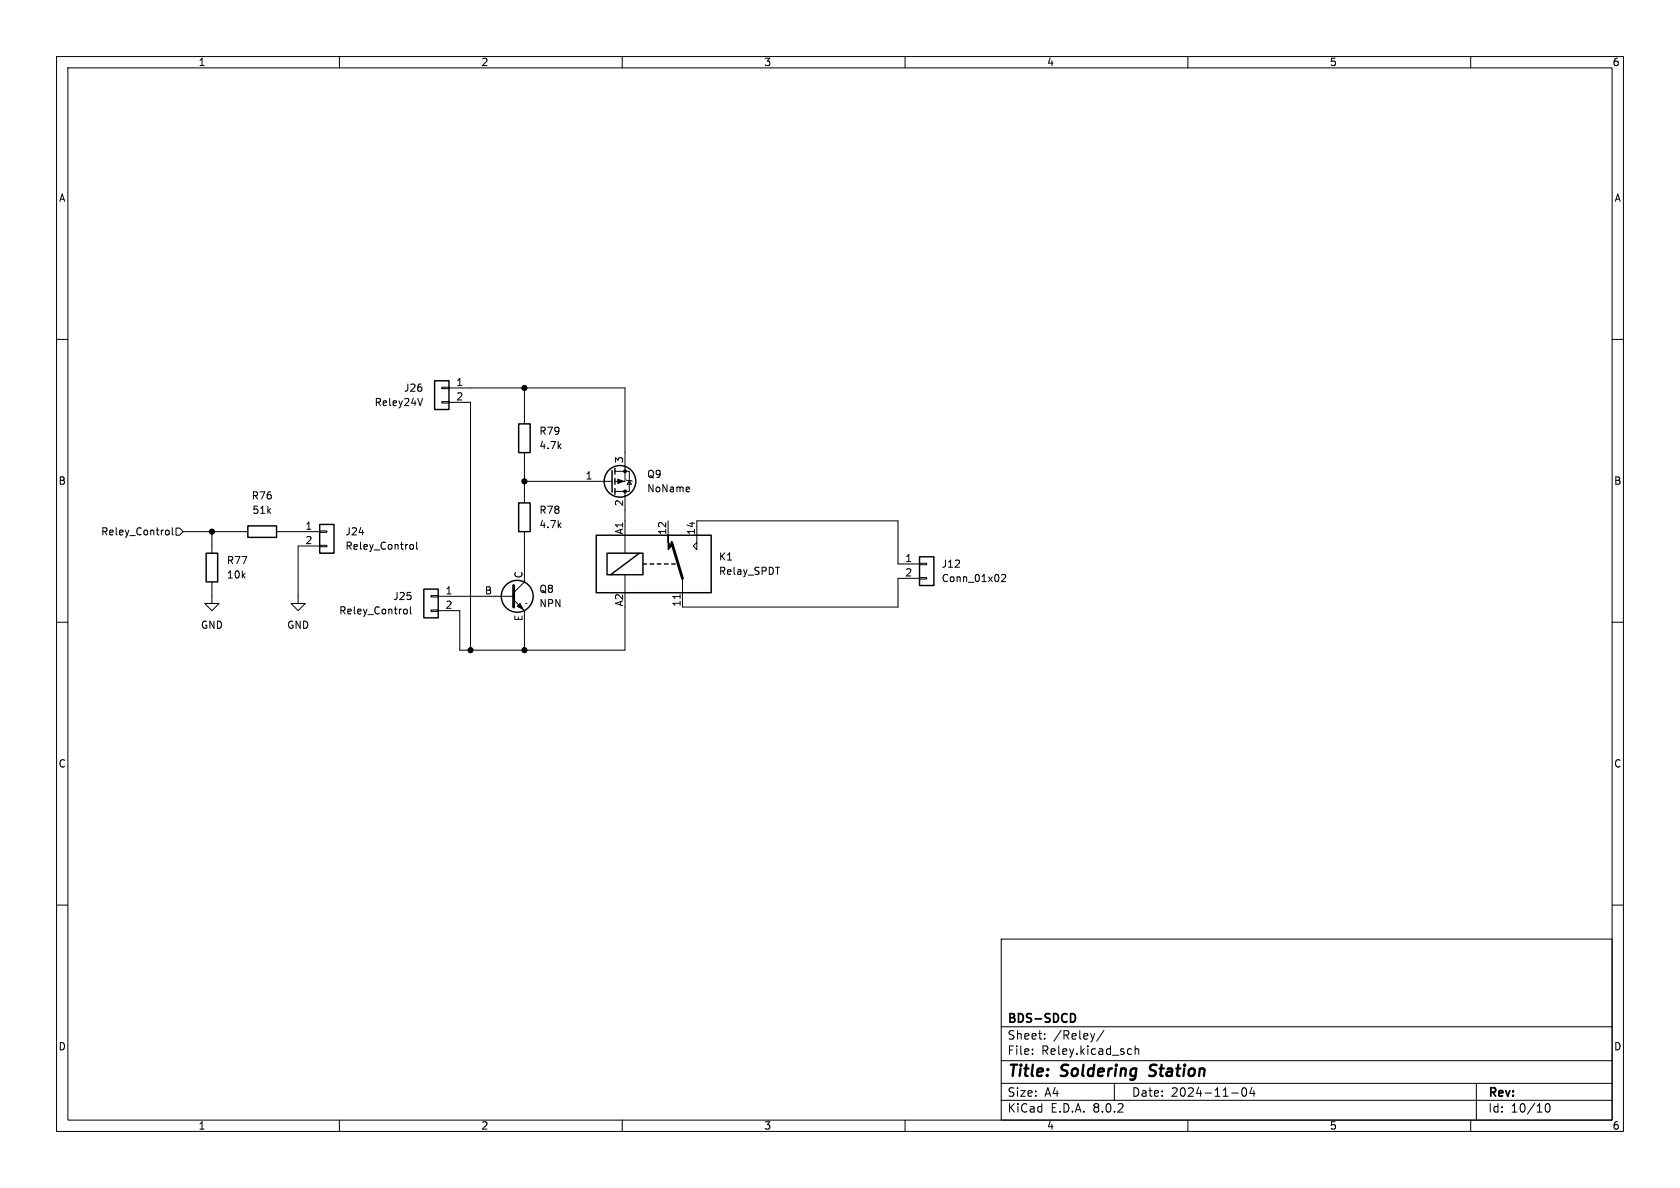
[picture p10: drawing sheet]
<svg xmlns="http://www.w3.org/2000/svg" width="297mm" height="210mm" viewBox="0 0 297 210" stroke-linecap="round" stroke-linejoin="round" font-family="sans-serif">
<g fill="none" stroke="#000" stroke-width=".18">
<path d="M10 10h277v190h-277zM12 12h273v186h-273zM60 10v2M110 10v2M160 10v2M210 10v2M260 10v2M10 60h2M285 60h2M74.7 70.4l-.4 1.3M78.1 71h1.3v.2h-1.3zM78.1 68.5h1.3v.2h-1.3z"/>
<path d="M79.4 68.6h31.1v16.5h-1.8M79.4 71.1h3.8v43.8M92.7 68.6v6.3M29.4 93.8l.3-.1 .2 .3v.4l-.2 .2-.3-.1M30.5 93.3v1.1l.1 .2M31.1 93.3h.6l.7 .7-.7 .6h-.6zM32.4 94h11.4M37.5 94v3.8M48.9 94h7.6M56.5 96.4h1.3v.2h-1.3zM56.5 93.9h1.3v.2h-1.3zM56.5 96.5h-3.8v10.2h1.3l-1.3 1.3-1.3-1.3h1.3"/>
<path d="M72.6 96.3h.3l.2 .2-.1 .5-.1 .1-.3-.1M73.7 95.8v1.1l.1 .2M92.7 80v8.9M92.7 94v8.9l-1.9 1.9M92.7 85.1h15.5M108.7 83.3h2.6v3.6h-2.6M110.5 86.9v10.9M110.7 84.8l.2 .2h.7l.2 .1M111.3 85l.3 .6h-.7zM118.1 92.1v2.5M121.7 86.1l.2 .3-.6 .1M121.8 86.9h-.1"/>
<path d="M123.2 95.9l-.6 .6 .6 .7v-5.1h35.5v7.6h3.9M162.6 99.6h1.2v.2h-1.2zM10 110h2M37.5 102.9v3.8h1.2l-1.2 1.3-1.3-1.3h1.3M71.5 107.7h.3l.2 .2-.1 .5-.1 .1h-.3M72.6 107.3v1l.1 .2M76.2 107.8h1.3v.3h-1.3zM76.2 105.3h1.3v.2h-1.3zM77.5 105.4h13.3M90.8 106l1.9 2v6.9M93 106.7h.1M110.5 101.6v3.2"/>
<path d="M110.5 107.3v7.6h-29.2v-6.9h-3.8M120.2 105.1v.7M120.6 102.2v5.1h38.1v-5.1h3.9M162.6 102.1h1.2v.3h-1.2zM177.1 101.7l.4-.2 .3 .4-.8 .9h.8M285 110h2M10 160h2M285 160h2M177 166h108v32h-108zM60 198v2M110 198v2M160 198v2"/>
<path d="M177 194.5h108M177 191.5h108M177 187.5h108M177 181.5h108M182.5 186.3v.1M182.5 185.5v.1M184.7 183.6v.1M184.7 182.8v.1M193.5 182.7l-.3 1M195.2 182.1l-1.3 2M197 191.5v3M199.9 185.4l.1 .1"/>
<path d="M200 186.3l-.1 .1M200.7 184.9v1.5M200.7 185.5l.2-.1 .3 .1 .1 .9M210 198v2M217.7 193.2h1.2M219.7 192.4l.2-.1a.81 .81 0 0 1 .6 .6 .81 .81 0 0 1-.3 .8l-.2 .1a.81 .81 0 0 1-.3-1.4zM221.3 192.2l-.3 1.1h.9M221.7 192.8v1M260 198v2M261 191.5v6.5M273.4 195.2l.1-.1a.81 .81 0 0 1 .6 .6 .81 .81 0 0 1-.3 .8l-.1 .1a.81 .81 0 0 1-.6-.6 .81 .81 0 0 1 .3-.8z"/>
</g>
<path d="M203.1 190.1l.3 .1M203.4 188.4l-.1 .2 .1 .4" fill="none" stroke="#000" stroke-width=".4"/>
<path d="M189.6 179.2a.81 .81 0 0 1 .5 .7 .81 .81 0 0 1-.5 .8" fill="none" stroke="#000" stroke-width=".3"/>
<g fill="none" stroke="#000" stroke-width=".25">
<path d="M76.8 67.3h2.6v5.1h-2.6zM91.7 74.9h2v5.1h-2zM36.4 97.8h2.1v5.1h-2.1zM43.8 93h5.1v2h-5.1zM56.5 92.7h2.6v5.1h-2.6zM91.7 88.9h2v5.1h-2zM105.4 94.6h20.3v10.2h-20.3zM107.3 97.8h6.4v3.8h-6.4zM108.2 83.2v3.8M108.7 82.8v1M108.7 84.6v1M108.7 86.4v1"/>
<path d="M113 97.8l-5.1 3.8M113.7 99.7h.6M114.9 99.7h.7M116.2 99.7h.6M117.5 99.7h.6M118.7 99.7h.7M162.6 98.4h2.5v5.1h-2.5zM74.9 104.1h2.6v5.1h-2.6z"/>
<circle cx="109.6" cy="85.1" r="2.79"/>
<circle cx="91.4" cy="105.4" r="2.82"/>
</g>
<g fill="#000" stroke="#000" stroke-width=".18">
<path d="M109.2 84.7l1 .4-1 .4zM118.1 94.6v1.3l.6 .6-.6 .7zM91.4 107.2l.5-.5 .6 1z"/>
<circle cx="92.7" cy="68.6" r=".46"/>
<circle cx="37.5" cy="94" r=".46"/>
<circle cx="92.7" cy="85.1" r=".46"/>
<circle cx="110.5" cy="83.3" r=".25"/>
<circle cx="110.5" cy="86.9" r=".25"/>
<circle cx="83.2" cy="114.9" r=".46"/>
<circle cx="92.7" cy="114.9" r=".46"/>
</g>
<path d="M118.7 95.9l1.9 6.3M90.8 103.5v3.8" fill="none" stroke="#000" stroke-width=".51"/>
<g font-size="2.8">
<text x="178" y="190.9">Title:</text>
<text x="187.7" y="190.9">Soldering</text>
<text x="204.1" y="190.9">Station</text>
</g>
<g font-size="2.1">
<text x="178" y="184">Sheet:</text>
<text x="178" y="181.2">BDS-SDCD</text>
<text x="186.2" y="184">/Reley/</text>
<text x="178" y="186.7">File:</text>
<text x="184.1" y="186.7">Reley.kicad_sch</text>
<text x="178" y="196.9">KiCad</text>
<text x="178" y="194.1">Size:</text>
<text x="184.7" y="194.1">A4</text>
<text x="185.7" y="196.9">E.D.A.</text>
<text x="193.3" y="196.9">8.0.2</text>
<text x="200" y="194.1">Date:</text>
<text x="207" y="194.1">2024-11-04</text>
<text x="263" y="194.3">Rev:</text>
<text x="263" y="196.9">Id:</text>
<text x="267.1" y="196.9">10/10</text>
</g>
<g font-size="1.8">
<text x="35" y="11.9">1</text>
<text x="85" y="11.9">2</text>
<text x="135" y="11.9">3</text>
<text x="185" y="11.9">4</text>
<text x="235" y="11.9">5</text>
<text x="285" y="11.9">6</text>
<text x="10.3" y="35.9">A</text>
<text x="285.3" y="35.9">A</text>
<text x="66.1" y="72">Reley24V</text>
<text x="71.3" y="69.4">J26</text>
<text x="80.6" y="68.3">1</text>
<text x="80.6" y="70.9">2</text>
<text x="95.3" y="77.1">R79</text>
<text x="95.3" y="79.6">4.7k</text>
<text x="110.2" y="82" transform="rotate(-90 110.2 82)">3</text>
<text x="10.3" y="85.9">B</text>
<text x="44.4" y="88.5">R76</text>
<text x="103.4" y="84.8">1</text>
<text x="110.2" y="89.6" transform="rotate(-90 110.2 89.6)">2</text>
<text x="114.3" y="87.2">NoName</text>
<text x="114.3" y="84.7">Q9</text>
<text x="285.3" y="85.9">B</text>
<text x="17.8" y="94.8">Reley_Control</text>
<text x="44.5" y="91">51k</text>
<text x="53.9" y="93.7">1</text>
<text x="61" y="94.8">J24</text>
<text x="95.3" y="93.6">4.7k</text>
<text x="95.3" y="91">R78</text>
<text x="110.2" y="94.6" transform="rotate(-90 110.2 94.6)">A1</text>
<text x="117.9" y="94.7" transform="rotate(-90 117.9 94.7)">12</text>
<text x="122.9" y="94.7" transform="rotate(-90 122.9 94.7)">14</text>
<text x="40" y="99.9">R77</text>
<text x="53.9" y="96.3">2</text>
<text x="61" y="97.4">Reley_Control</text>
<text x="127" y="99.3">K1</text>
<text x="127" y="101.8">Relay_SPDT</text>
<text x="159.9" y="99.4">1</text>
<text x="159.9" y="102">2</text>
<text x="166.4" y="100.6">J12</text>
<text x="40" y="102.5">10k</text>
<text x="69.4" y="106.3">J25</text>
<text x="78.7" y="105.2">1</text>
<text x="78.7" y="107.7">2</text>
<text x="85.6" y="105.2">B</text>
<text x="92.5" y="102.3" transform="rotate(-90 92.5 102.3)">C</text>
<text x="95.3" y="105">Q8</text>
<text x="95.3" y="107.5">NPN</text>
<text x="110.2" y="107.3" transform="rotate(-90 110.2 107.3)">A2</text>
<text x="120.4" y="107.4" transform="rotate(-90 120.4 107.4)">11</text>
<text x="166.4" y="103.1">Conn_01x02</text>
<text x="35.4" y="111.4">GND</text>
<text x="50.7" y="111.4">GND</text>
<text x="59.9" y="108.8">Reley_Control</text>
<text x="92.5" y="109.9" transform="rotate(-90 92.5 109.9)">E</text>
<text x="10.3" y="135.9">C</text>
<text x="285.3" y="135.9">C</text>
<text x="10.3" y="185.9">D</text>
<text x="285.3" y="185.9">D</text>
<text x="35" y="199.9">1</text>
<text x="85" y="199.9">2</text>
<text x="135" y="199.9">3</text>
<text x="185" y="199.9">4</text>
<text x="235" y="199.9">5</text>
<text x="285" y="199.9">6</text>
</g>
</svg>
